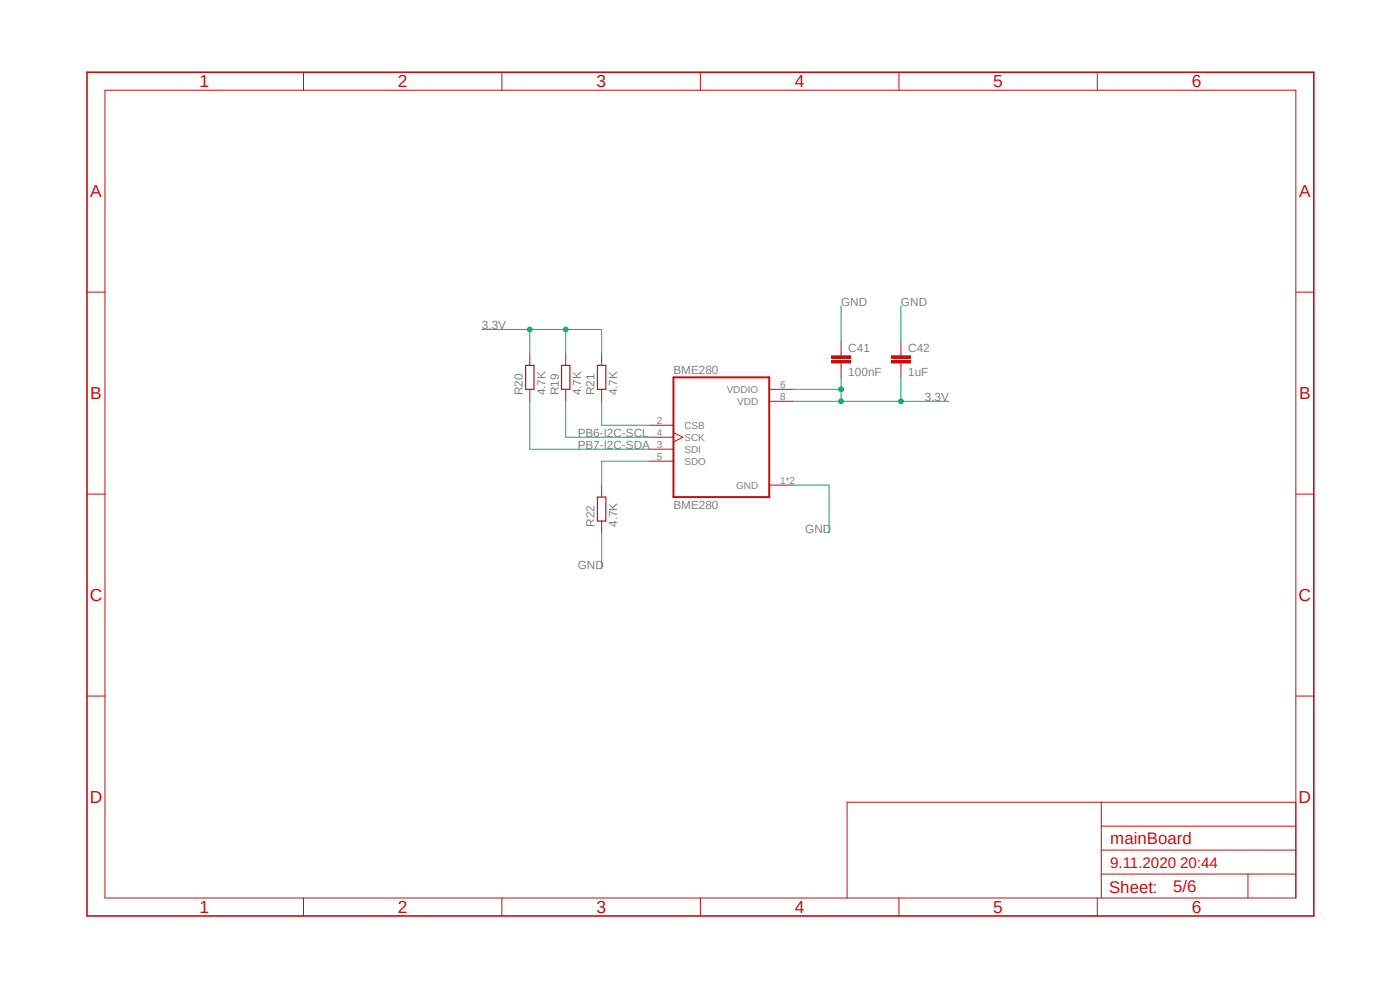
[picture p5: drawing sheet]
<svg xmlns="http://www.w3.org/2000/svg" width="297mm" height="210mm" viewBox="0 0 297 210" stroke-linecap="round" stroke-linejoin="round" font-family="sans-serif">
<path d="M17.9 15l261.2 179.9M279.1 15l-261.2 179.9" fill="none" stroke="#fff" stroke-width=".21"/>
<g fill="none" stroke="#c90d0c" stroke-width=".21">
<path d="M22.3 19.1h252.6v171.4h-252.6zM64.4 15.3v3.8M106.5 15.3v3.8M148.6 15.3v3.8M190.7 15.3v3.8M232.8 15.3v3.8M18.5 62h3.8M112.4 75v2.5M120 75v2.5M178.4 75v.5M178.4 77v.5M274.9 62h3.8"/>
<path d="M112.4 82.6v2.5M120 82.6v2.5M137.8 90.2h5.1M137.8 97.8h5.1M137.8 95.3h5.1M137.8 92.8h5.1M142.9 91.8l2 1-2 1M163.2 85.1h5.1M163.2 82.6h5.1M18.5 104.8h3.8M163.2 102.9h5.1M274.9 104.8h3.8"/>
<path d="M18.5 147.7h3.8M274.9 147.7h3.8M233.6 170.2v20.3M233.6 175.3h41.3M274.9 170.2h-95.2v20.3M64.4 190.5v3.8M106.5 190.5v3.8M148.6 190.5v3.8M190.7 190.5v3.8M232.8 190.5v3.8M233.6 185.4h41.3M233.6 180.3h41.3"/>
<path d="M264.8 185.4v5.1"/>
</g>
<path d="M18.5 15.3h260.2v179h-260.2z" fill="none" stroke="#c90d0c" stroke-width=".34"/>
<path d="M142.9 80.1h20.3v25.4h-20.3z" fill="none" stroke="#c90d0c" stroke-width=".42"/>
<path d="M111.5 77.5h1.8v5.1h-1.8zM119.1 77.5h1.8v5.1h-1.8z" fill="none" stroke="#c90d0c" stroke-width=".25"/>
<path d="M176.4 76.5h4.1v.5h-4.1z" fill-rule="evenodd" fill="#c90d0c"/>
<path d="M176.4 76.5h4.1v.5h-4.1z" fill="none" stroke="#c90d0c" stroke-width=".21"/>
<path d="M176.4 75.5h4.1v.5h-4.1z" fill-rule="evenodd" fill="#c90d0c"/>
<path d="M176.4 75.5h4.1v.5h-4.1zM178.4 72.4v2.6M178.4 77.5v2.6M191.1 75v.5M191.1 77v.5" fill="none" stroke="#c90d0c" stroke-width=".21"/>
<path d="M189.1 76.5h4.1v.5h-4.1z" fill-rule="evenodd" fill="#c90d0c"/>
<path d="M189.1 76.5h4.1v.5h-4.1z" fill="none" stroke="#c90d0c" stroke-width=".21"/>
<path d="M189.1 75.5h4.1v.5h-4.1z" fill-rule="evenodd" fill="#c90d0c"/>
<path d="M127.6 75v2.5M189.1 75.5h4.1v.5h-4.1zM191.1 72.4v2.6M191.1 77.5v2.6M127.6 82.6v2.5M127.6 102.9v2.6M127.6 110.5v2.6" fill="none" stroke="#c90d0c" stroke-width=".21"/>
<path d="M126.7 77.5h1.8v5.1h-1.8zM126.7 105.5h1.8v5h-1.8z" fill="none" stroke="#c90d0c" stroke-width=".25"/>
<path d="M102.2 69.9h17.8v5.1M112.4 69.9v5.1M178.4 64.9v7.5M191.1 64.9v7.5M127.6 113.1v7.6M168.3 102.9h7.6v10.2" fill="none" stroke="#0dab76" stroke-width=".21"/>
<circle cx="112.4" cy="69.9" r=".51" fill="#0dab76"/>
<g fill="none" stroke="#0dab76" stroke-width=".21">
<path d="M120 69.9h7.6v5.1"/>
<circle cx="112.4" cy="69.9" r=".51"/>
</g>
<circle cx="120" cy="69.9" r=".51" fill="#0dab76"/>
<g fill="none" stroke="#0dab76" stroke-width=".21">
<path d="M191.1 80.1v5h10.2"/>
<circle cx="120" cy="69.9" r=".51"/>
</g>
<circle cx="191.1" cy="85.1" r=".51" fill="#0dab76"/>
<g fill="none" stroke="#0dab76" stroke-width=".21">
<path d="M168.3 85.1h22.8M178.4 80.1v2.5h-10.1"/>
<circle cx="191.1" cy="85.1" r=".51"/>
</g>
<circle cx="178.4" cy="82.6" r=".51" fill="#0dab76"/>
<g fill="none" stroke="#0dab76" stroke-width=".21">
<path d="M178.4 82.6v2.5"/>
<circle cx="178.4" cy="82.6" r=".51"/>
</g>
<circle cx="178.4" cy="85.1" r=".51" fill="#0dab76"/>
<g fill="none" stroke="#0dab76" stroke-width=".21">
<path d="M112.4 85.1v10.2h25.4M120 85.1v7.7h17.8M127.6 85.1v5.1h10.2M137.8 97.8h-10.2v5.1"/>
<circle cx="178.4" cy="85.1" r=".51"/>
</g>
<g font-size="3.7" fill="#c90d0c">
<text x="42.3" y="18.5">1</text>
<text x="84.4" y="18.5">2</text>
<text x="126.5" y="18.5">3</text>
<text x="168.6" y="18.5">4</text>
<text x="210.7" y="18.5">5</text>
<text x="252.9" y="18.5">6</text>
<text x="19.1" y="41.9">A</text>
<text x="275.6" y="41.9">A</text>
<text x="19.1" y="84.7">B</text>
<text x="275.6" y="84.7">B</text>
<text x="19" y="127.5">C</text>
<text x="275.5" y="127.5">C</text>
<text x="19" y="170.4">D</text>
<text x="275.5" y="170.4">D</text>
<text x="42.3" y="193.7">1</text>
<text x="84.4" y="193.7">2</text>
<text x="126.5" y="193.7">3</text>
<text x="168.6" y="193.7">4</text>
<text x="210.7" y="193.7">5</text>
<text x="252.9" y="193.7">6</text>
</g>
<g font-size="3.6" fill="#c90d0c">
<text x="235.5" y="179.1">mainBoard</text>
<text x="235.3" y="189.4">Sheet:</text>
<text x="248.9" y="189.2">5/6</text>
</g>
<text font-size="3.2" fill="#c90d0c" x="235.5" y="184.1">9.11.2020 20:44</text>
<g font-size="2.5" fill="#808080">
<text x="178.4" y="64.9">GND</text>
<text x="191.1" y="64.9">GND</text>
<text x="102.2" y="69.9">3.3V</text>
<text x="180" y="74.6">C41</text>
<text x="192.6" y="74.6">C42</text>
<text x="110.9" y="83.9" transform="rotate(-90 110.9 83.9)">R20</text>
<text x="115.7" y="83.9" transform="rotate(-90 115.7 83.9)">4.7K</text>
<text x="118.5" y="83.9" transform="rotate(-90 118.5 83.9)">R19</text>
<text x="123.3" y="83.9" transform="rotate(-90 123.3 83.9)">4.7K</text>
<text x="126.2" y="83.9" transform="rotate(-90 126.2 83.9)">R21</text>
<text x="130.9" y="83.9" transform="rotate(-90 130.9 83.9)">4.7K</text>
<text x="142.9" y="79.4">BME280</text>
<text x="180" y="79.7">100nF</text>
<text x="192.6" y="79.7">1uF</text>
<text x="196.2" y="85.1">3.3V</text>
<text x="122.6" y="92.8">PB6-I2C-SCL</text>
<text x="122.6" y="95.3">PB7-I2C-SDA</text>
<text x="142.9" y="108">BME280</text>
<text x="126.2" y="111.8" transform="rotate(-90 126.2 111.8)">R22</text>
<text x="130.9" y="111.8" transform="rotate(-90 130.9 111.8)">4.7K</text>
<text x="170.8" y="113.1">GND</text>
<text x="122.6" y="120.7">GND</text>
</g>
<g font-size="2.1" fill="#808080">
<text x="154.2" y="83.4">VDDIO</text>
<text x="165.5" y="82.3">6</text>
<text x="139.4" y="89.9">2</text>
<text x="156.4" y="85.9">VDD</text>
<text x="165.5" y="84.8">8</text>
<text x="139.4" y="95">3</text>
<text x="139.4" y="92.4">4</text>
<text x="145.2" y="91">CSB</text>
<text x="145.2" y="93.5">SCK</text>
<text x="139.4" y="97.5">5</text>
<text x="145.2" y="98.6">SDO</text>
<text x="145.2" y="96.1">SDI</text>
<text x="156.2" y="103.7">GND</text>
<text x="165.5" y="102.6">1*2</text>
</g>
</svg>
